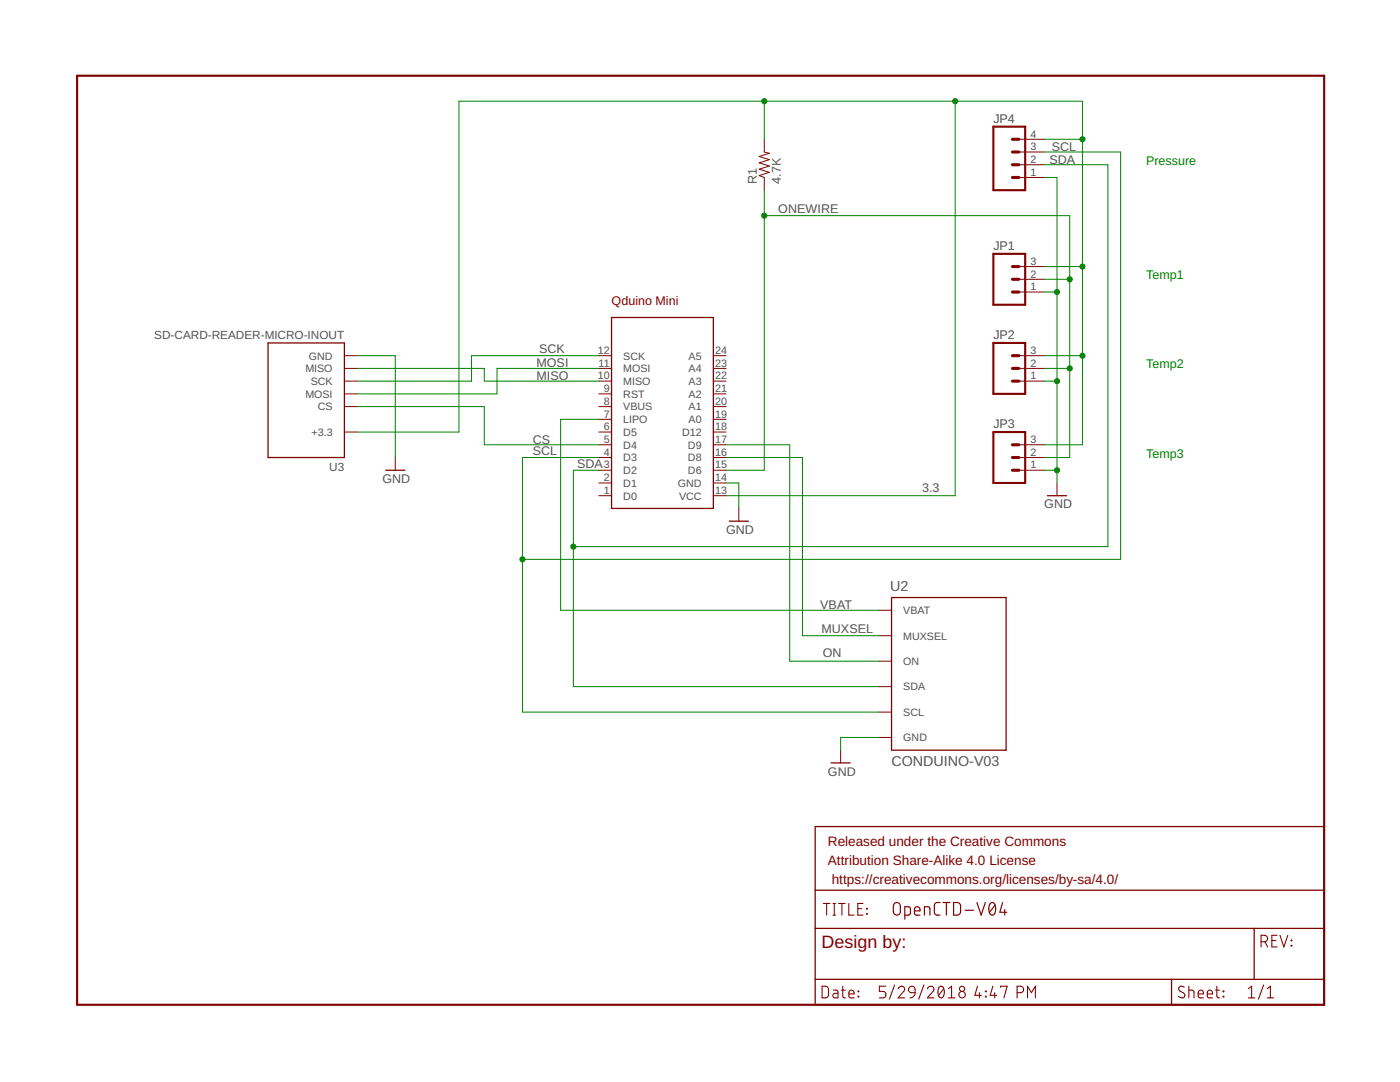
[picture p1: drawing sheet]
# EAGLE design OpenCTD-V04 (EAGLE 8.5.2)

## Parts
FRAME1  FRAME-LETTER  [CREATIVE_COMMONS]
JP1  M031X03_NO_SILK  [1X03_NO_SILK]
JP2  M031X03_NO_SILK  [1X03_NO_SILK]
JP3  M031X03_NO_SILK  [1X03_NO_SILK]
JP4  M041X04_NO_SILK  [1X04_NO_SILK]
R1  4.7K  RESISTORPTH-1/4W  [AXIAL-0.4]
U1  QDUINO_MINI  [QDUINO_MINI]
U2  CONDUINO-V03  [CONDUINO_V03]
U3  SD-CARD-READER-MICRO-INOUT  [SD-CARD-READER-105162]

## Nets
3.3: JP1.3 JP2.3 JP3.3 JP4.4 R1.P$2 U1.13(VCC) U3.P$4(+3.3)
CS: U1.5(D4) U3.P$2(CS)
GND: JP1.1 JP2.1 JP3.1 JP4.1 U1.14(GND) U2.5(GND) U3.G1(GND) U3.G2(GND) U3.G3(GND) U3.G4(GND) U3.P$6(GND)
MISO: U1.10(MISO) U3.P$7(MISO)
MOSI: U1.11(MOSI) U3.P$3(MOSI)
MUXSEL: U1.16(D8) U2.4(MUXSEL)
ON: U1.17(D9) U2.3(ON)
ONEWIRE: JP1.2 JP2.2 JP3.2 R1.P$1 U1.15(D6)
SCK: U1.12(SCK) U3.P$5(SCK)
SCL: JP4.3 U1.4(D3) U2.1(SCL)
SDA: JP4.2 U1.3(D2) U2.2(SDA)
VBAT: U1.7(LIPO) U2.6(VBAT)
Unconnected: U1.1(D0) U1.2(D1) U1.6(D5) U1.8(VBUS) U1.9(RST) U1.18(D12) U1.19(A0) U1.20(A1) U1.21(A2) U1.22(A3) U1.23(A4) U1.24(A5)

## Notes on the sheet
- Pressure
- Temp1
- Temp2
- Temp3

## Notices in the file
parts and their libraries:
SparkFun-Aesthetics: Licensing: Creative Commons ShareAlike 4.0 International - https://creativecommons.org/licenses/by-sa/4.0
SparkFun-Aesthetics: Released under the Creative Commons
SparkFun-Aesthetics: https://creativecommons.org/licenses/by-sa/4.0
